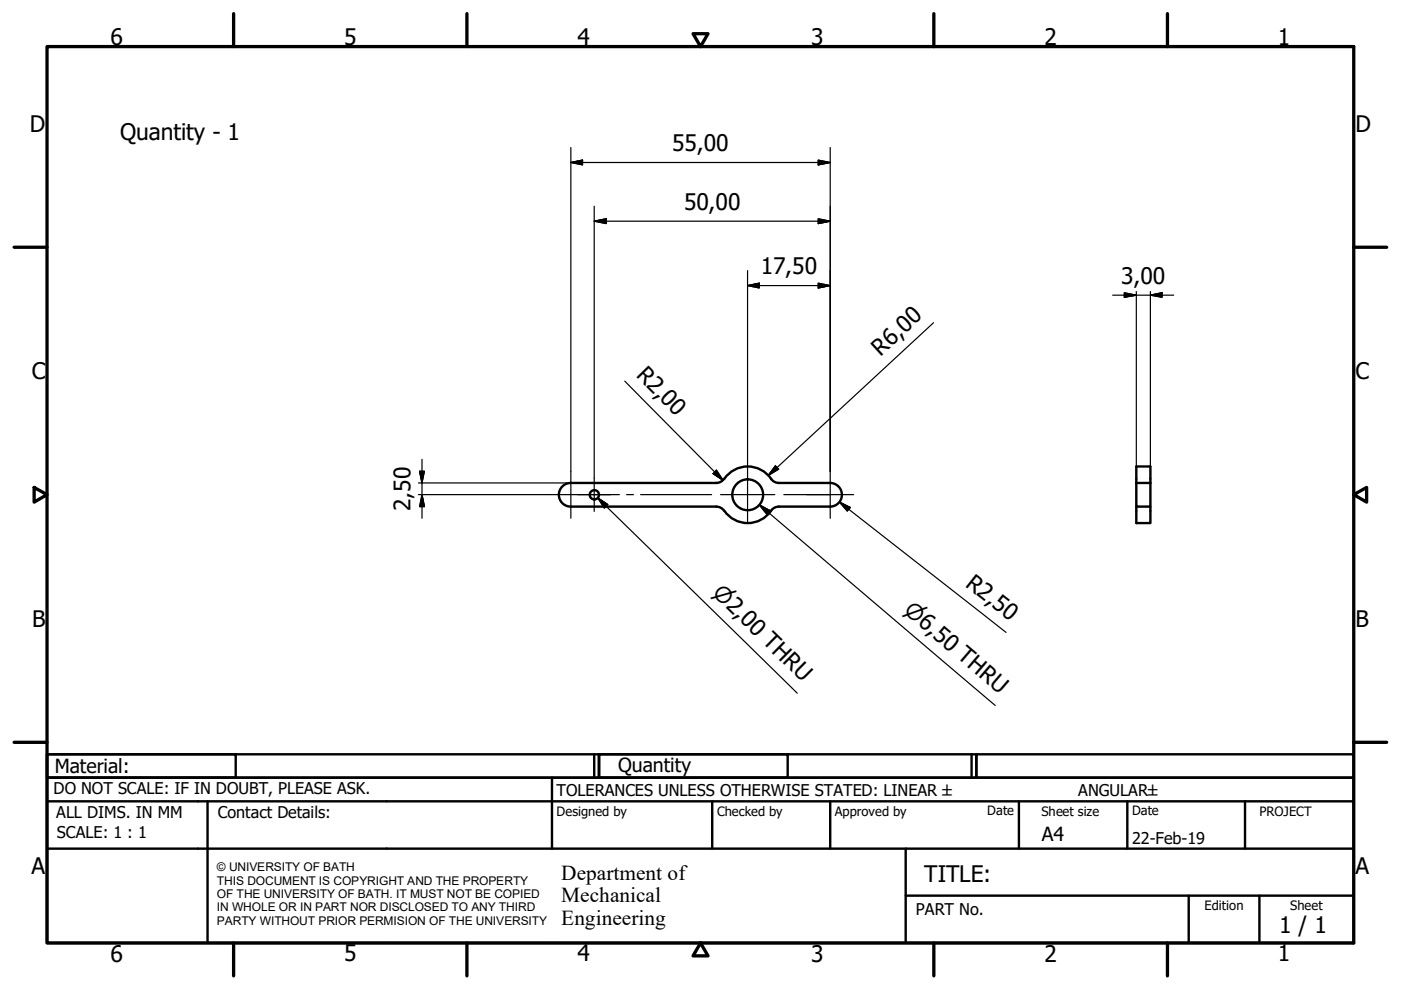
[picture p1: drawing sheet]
<svg xmlns="http://www.w3.org/2000/svg" width="297mm" height="210mm" viewBox="0 0 297 210" stroke-linecap="round" stroke-linejoin="round" font-family="sans-serif">
<!-- layer: Visible (ISO) -->
<g fill="none" stroke="#000" stroke-width=".51">
<path d="M151.9 107.4l.7 .2 .9 .7M151.9 102.4h-30.9a2.51 2.51 0 0 0-2.5 2.5 2.51 2.51 0 0 0 2.5 2.5h30.9M153.5 101.5l-.5 .6-1.1 .3M153.6 101.5a6 6 0 0 1 10.1 .3l.7 .4 .7 .2h10.9M176 102.4a2.51 2.51 0 0 1 2.5 2.5 2.51 2.51 0 0 1-2.5 2.5M176 107.4h-10.9l-.7 .2-.7 .4a6.1 6.1 0 0 1-10.1 .3M240.9 102.4v5h3v-5M240.9 107.4v3.5h3v-3.5M240.9 102.4h3M240.9 102.4v-3.5h3v3.5"/>
<circle cx="126" cy="104.9" r=".98"/>
<circle cx="158.5" cy="104.9" r="3.3"/>
</g>
<!-- layer: Border (ISO) -->
<g fill="none" stroke="#000" stroke-width=".7">
<path d="M10 9.9h277v190h-277zM49.5 2.9v7M99 2.9v7M146.9 7.1h3.2l-1.6 2.8zM198 2.9v7M247.5 2.9v7M3 52.4h7M287 52.4h7M7.2 103.3l2.8 1.6-2.8 1.6zM287 104.9l2.8-1.6v3.2zM3 157.4h7M287 157.4h7"/>
<path d="M49.5 199.9v7M99 199.9v7M148.5 199.9l1.6 2.8h-3.2zM198 199.9v7M247.5 199.9v7"/>
</g>
<!-- layer: Title (ISO) -->
<g fill="none" stroke="#000" stroke-width=".51">
<path d="M10 159.9h40v5h-40zM10 159.9h117v5h-117zM126 159.9v5M127 159.9h40v5h-40zM127 159.9h80v5h-80zM206 159.9v5M207 159.9h80v5h-80zM10 169.9v-5h277v5M10 169.9h277v30h-277zM10 179.9h277M44 169.9v30M117 164.9v15"/>
<path d="M151 169.9v10M176 169.9v10M192 179.9v20M216 169.9v10M239 169.9v10M264 169.9v10M192 189.9h95M252 189.9v10M267 189.9v10"/>
</g>
<!-- layer: Center Mark (ISO) -->
<path d="M121 99.9v10M158.5 99.2v11.5M176 99.9v5h-9.8M116 104.9h10v3.5M126 101.4v3.5h-3.5M129.5 104.9h-3.5h5.3M132.8 104.9h1.5M135.8 104.9h15.1M152.8 104.9h11.5M171 104.9h10M176 104.9v5" fill="none" stroke="#000" stroke-width=".25"/>
<!-- layer: Dimension (ISO) -->
<g fill="none" stroke="#000" stroke-width=".25">
<path d="M121 34.5l2.5-.6v1.1zM121 34.5h55M121 31.3v68.6M173.5 33.9l2.5 .6-2.5 .5zM176 31.3v68.6M126 46.9l2.5-.5v1zM126 46.9h50M126 43.7v57.7M158.5 57.4v41.8M173.5 46.4l2.5 .5-2.5 .5zM158.5 60.6l2.5-.6v1.1zM158.5 60.6h17.5"/>
<path d="M173.5 60l2.5 .6-2.5 .5zM197.9 68.4l-35 32.4M235.9 62.6h13M238.4 62.1l2.5 .5-2.5 .4zM240.9 61.8v37.1M243.9 62.6l2.5-.5v.9zM243.9 61.8v37.1M89 99.9h1l-.5 2.5zM89.5 97.4v12.5M132.5 80.8l20.8 21M151.9 99.7l1.4 2.1-2.1-1.4zM164.4 98.8l.7 .7-2.2 1.3z"/>
<path d="M88.7 104.9h27.3M88.7 102.4h32.2M89.5 104.9l.5 2.5h-1zM178 106.5l2.3 1.1-.7 .8zM178 106.5l35.3 27.6"/>
</g>
<g fill="#000" stroke="#000" stroke-width=".25">
<path d="M121 34.5l2.5-.6zM121 34.5l2.5-.6v1.1zM173.5 35l2.5-.5zM173.5 33.9l2.5 .6-2.5 .5zM126 46.9l2.5-.5zM126 46.9l2.5-.5v1zM173.5 47.4l2.5-.5zM173.5 46.4l2.5 .5-2.5 .5zM158.5 60.6l2.5-.6zM158.5 60.6l2.5-.6v1.1zM173.5 61.1l2.5-.5zM173.5 60l2.5 .6-2.5 .5z"/>
<path d="M238.4 63l2.5-.4zM238.4 62.1l2.5 .5-2.5 .4zM243.9 62.6l2.5-.5zM243.9 62.6l2.5-.5v.9zM89 99.9l.5 2.5zM89 99.9h1l-.5 2.5zM164.4 98.8l-1.5 2zM164.4 98.8l.7 .7-2.2 1.3zM89.5 104.9l.5 2.5zM89.5 104.9l.5 2.5h-1zM151.2 100.4l2.1 1.4zM151.9 99.7l1.4 2.1-2.1-1.4z"/>
<path d="M178 106.5l2.3 1.1zM178 106.5l2.3 1.1-.7 .8z"/>
</g>
<!-- layer: Symbol (ISO) -->
<path d="M126.7 105.6l2.1 1.4-.7 .7zM126.7 105.6l42.3 41.4M161 107l2.2 1.2-.6 .8zM161 107l50 42.6" fill="none" stroke="#000" stroke-width=".25"/>
<path d="M126.7 105.6l2.1 1.4zM126.7 105.6l2.1 1.4-.7 .7zM161 107l2.2 1.2zM161 107l2.2 1.2-.6 .8z" fill="#000" stroke="#000" stroke-width=".25"/>
<g font-size="4.8">
<text x="23.4" y="9.5">6</text>
<text x="73" y="9.5">5</text>
<text x="122.4" y="9.5">4</text>
<text x="172" y="9.5">3</text>
<text x="221.4" y="9.5">2</text>
<text x="271" y="9.5">1</text>
<text x="6.3" y="27.9">D</text>
<text x="25.5" y="29.7">Quantity - 1</text>
<text x="287.4" y="27.9">D</text>
<text x="142.5" y="32">55,00</text>
<text x="145" y="44.5">50,00</text>
<text x="161.3" y="58.1">17,50</text>
<text x="237.7" y="60.2">3,00</text>
<text x="186.7" y="75.6" transform="rotate(-43 186.7 75.6)">R6,00</text>
<text x="6.7" y="80.4">C</text>
<text x="134.7" y="79.7" transform="rotate(45 134.7 79.7)">R2,00</text>
<text x="287.4" y="80.4">C</text>
<text x="87.1" y="108.3" transform="rotate(-90 87.1 108.3)">2,50</text>
<text x="204.5" y="124.2" transform="rotate(38 204.5 124.2)">R2,50</text>
<text x="6.8" y="132.9">B</text>
<text x="287.4" y="132.9">B</text>
<text x="6.7" y="185.4">A</text>
<text x="287.4" y="185.4">A</text>
<text x="196" y="187">TITLE:</text>
<text x="271.2" y="197.8">1 / 1</text>
<text x="23.4" y="203.9">6</text>
<text x="73" y="203.8">5</text>
<text x="122.4" y="203.8">4</text>
<text x="172" y="203.9">3</text>
<text x="221.4" y="203.9">2</text>
<text x="271" y="203.8">1</text>
</g>
<g font-size="4.6">
<text x="150.9" y="125.9" transform="rotate(44 150.9 125.9)">⌀2,00 THRU</text>
<text x="191.5" y="129.8" transform="rotate(40 191.5 129.8)">⌀6,50 THRU</text>
</g>
<g font-size="4.5">
<text x="119" y="186.5">Department of</text>
<text x="119" y="191.3">Mechanical</text>
<text x="119" y="196.1">Engineering</text>
</g>
<g font-size="4.1">
<text x="11.6" y="163.9">Material:</text>
<text x="131.1" y="163.7">Quantity</text>
<text x="220.9" y="178.4">A4</text>
</g>
<g font-size="3.4">
<text x="11.4" y="168.4">DO NOT SCALE: IF IN DOUBT, PLEASE ASK.</text>
<text x="11.9" y="173.5">ALL DIMS. IN MM</text>
<text x="46.2" y="173.5">Contact Details:</text>
<text x="118" y="168.8">TOLERANCES UNLESS OTHERWISE STATED: LINEAR ±</text>
<text x="228.6" y="168.8">ANGULAR±</text>
<text x="12.1" y="177.6">SCALE: 1 : 1</text>
<text x="240" y="178.9">22-Feb-19</text>
<text x="194.2" y="194.1">PART No.</text>
</g>
<g font-size="2.7">
<text x="118" y="173">Designed by</text>
<text x="152" y="173">Checked by</text>
<text x="177" y="173">Approved by</text>
<text x="209.3" y="172.9">Date</text>
<text x="220.8" y="173">Sheet size</text>
<text x="240" y="172.9">Date</text>
<text x="267" y="172.9">PROJECT</text>
<text x="255.4" y="193">Edition</text>
<text x="273.6" y="193">Sheet</text>
</g>
<g font-size="2.5">
<text x="46" y="184.8">© UNIVERSITY OF BATH</text>
<text x="46" y="187.6">THIS DOCUMENT IS COPYRIGHT AND THE PROPERTY</text>
<text x="46" y="190.4">OF THE UNIVERSITY OF BATH. IT MUST NOT BE COPIED</text>
<text x="46" y="193.2">IN WHOLE OR IN PART NOR DISCLOSED TO ANY THIRD</text>
<text x="46" y="196.1">PARTY WITHOUT PRIOR PERMISION OF THE UNIVERSITY</text>
</g>
</svg>
